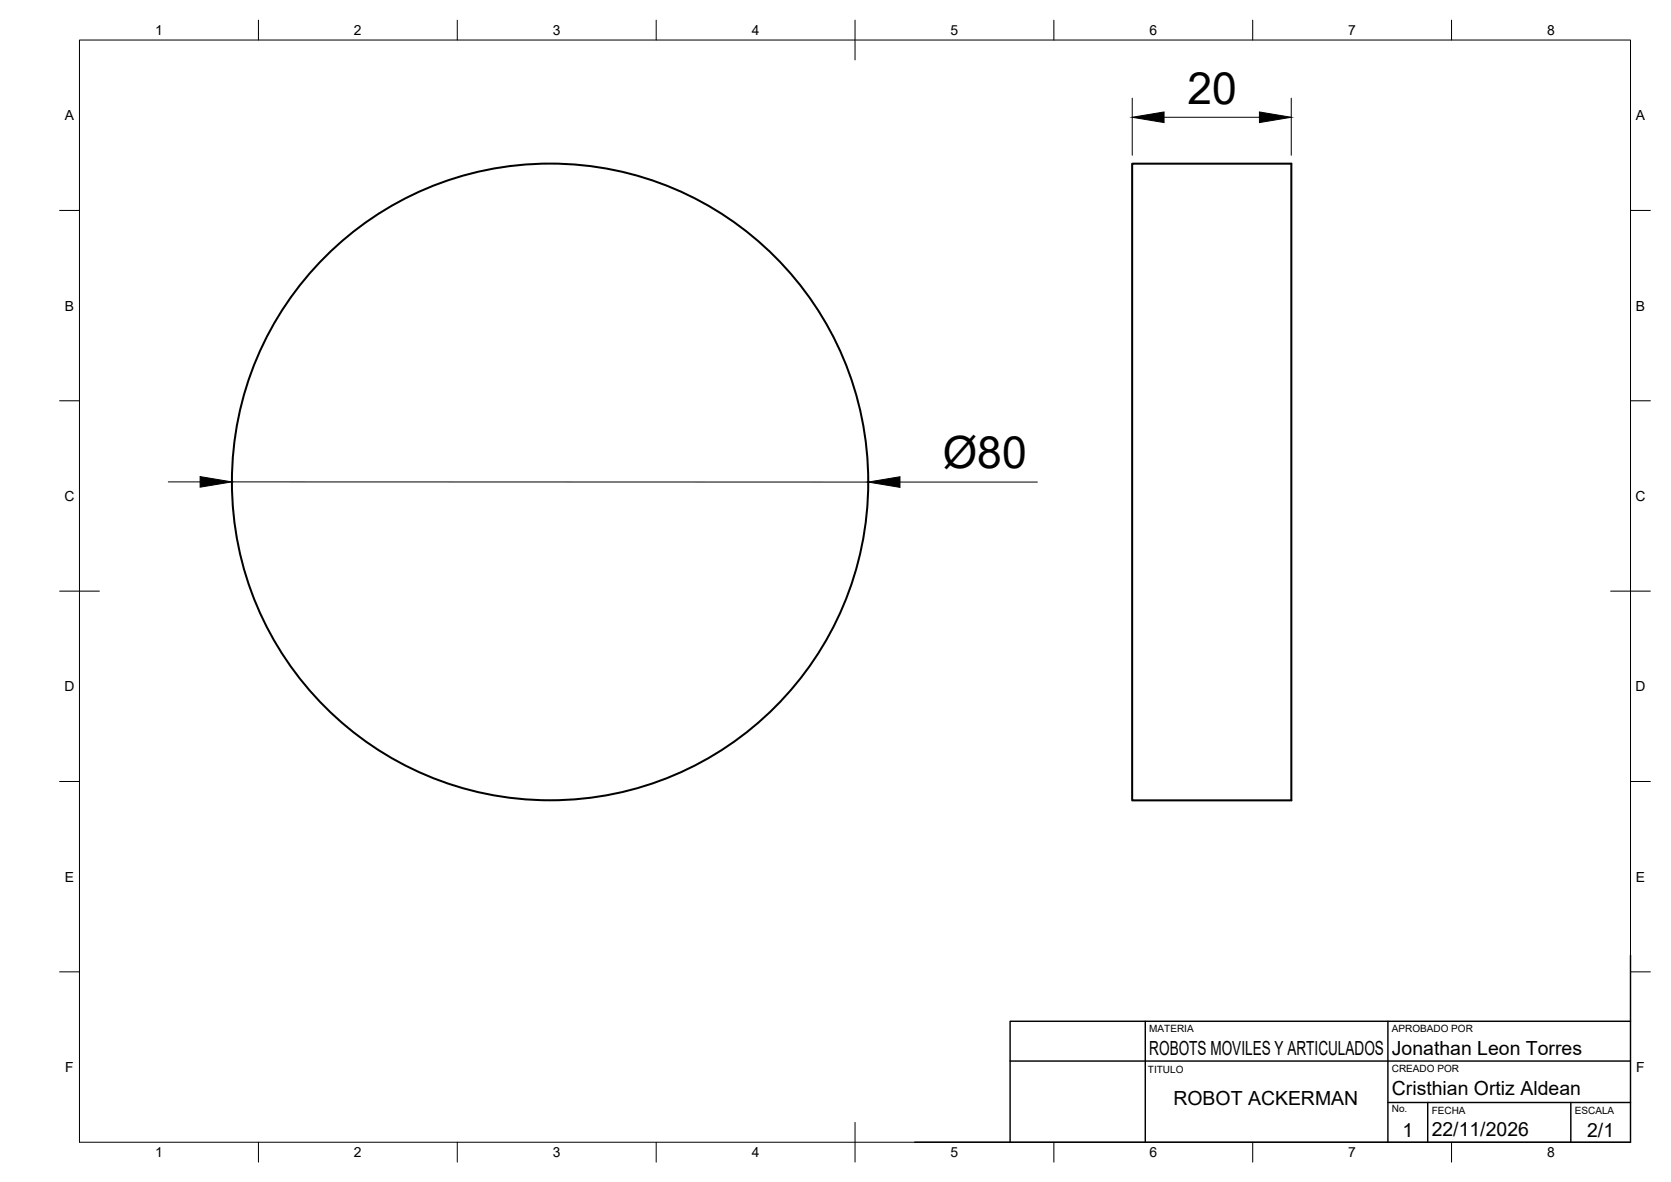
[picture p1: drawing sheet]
<svg xmlns="http://www.w3.org/2000/svg" width="420mm" height="297mm" viewBox="0 0 420 297" stroke-linecap="round" stroke-linejoin="round" font-family="sans-serif">
<!-- layer: Visible -->
<g fill="none" stroke="#000" stroke-width=".51">
<path d="M284.7 41.1h40v160h-40z"/>
<circle cx="138.3" cy="121.1" r="80"/>
</g>
<!-- layer: BORDER -->
<g fill="none" stroke="#000" stroke-width=".25">
<path d="M20 10.1h390v276.9h-390zM65 5.1v5M115 5.1v5M165 5.1v5M215 5.1v10M265 5.1v5M315 5.1v5M365 5.1v5M15 52.9h5M410 52.9h5M15 100.7h5M410 100.7h5"/>
<path d="M15 148.6h10M405 148.6h10M15 196.4h5M410 196.4h5M15 244.2h5M410 244.2h5M65 287v5M115 287v5M165 287v5M215 282.1v9.9M265 287v5M315 287v5"/>
<path d="M365 287v5"/>
</g>
<!-- layer: TITLEBLOCK -->
<path d="M288 256.7v30.3M349 256.7v30.3M410 256.7h-156v30.3M410 240.1v46.9h-180M254 266.6h156M349 277.1h61M359 277.1v9.9M395 277.1v9.9" fill="none" stroke="#000" stroke-width=".36"/>
<!-- layer: FD_Dimensions -->
<path d="M284.7 24.7v14.3M292.7 29.5h24M324.7 24.7v14.3M42.3 121.1h8M58.3 121.1h160M226.3 121.1h34.5" fill="none" stroke="#000" stroke-width=".25"/>
<path d="M284.7 29.5l8-1.4v2.7zM316.7 28.1l8 1.4-8 1.3zM50.3 119.8l8 1.3-8 1.3zM218.3 121.1l8-1.3v2.7z" fill="#000" stroke="#000" stroke-width=".25"/>
<g font-size="11.2">
<text x="298.6" y="26.1">20</text>
<text x="237" y="117.6">Ø80</text>
</g>
<g font-size="4.9">
<text x="289" y="265.2">ROBOTS MOVILES Y ARTICULADOS</text>
<text x="350" y="265.2">Jonathan Leon Torres</text>
<text x="350" y="275.2">Cristhian Ortiz Aldean</text>
<text x="295.1" y="277.7">ROBOT ACKERMAN</text>
<text x="352.6" y="285.7">1</text>
<text x="360" y="285.5">22/11/2026</text>
<text x="399.1" y="285.7">2/1</text>
</g>
<g font-size="3.5">
<text x="39" y="8.8">1</text>
<text x="89" y="8.8">2</text>
<text x="139" y="8.8">3</text>
<text x="189" y="8.8">4</text>
<text x="239" y="8.8">5</text>
<text x="289" y="8.8">6</text>
<text x="339" y="8.8">7</text>
<text x="389" y="8.8">8</text>
<text x="16.3" y="30.2">A</text>
<text x="411.3" y="30.2">A</text>
<text x="16.3" y="78">B</text>
<text x="411.3" y="78">B</text>
<text x="16.2" y="125.9">C</text>
<text x="411.2" y="125.9">C</text>
<text x="16.2" y="173.7">D</text>
<text x="411.2" y="173.7">D</text>
<text x="16.3" y="221.6">E</text>
<text x="411.3" y="221.6">E</text>
<text x="16.4" y="269.4">F</text>
<text x="411.4" y="269.4">F</text>
<text x="39" y="290.8">1</text>
<text x="89" y="290.8">2</text>
<text x="139" y="290.8">3</text>
<text x="189" y="290.8">4</text>
<text x="239" y="290.8">5</text>
<text x="289" y="290.8">6</text>
<text x="339" y="290.8">7</text>
<text x="389" y="290.8">8</text>
</g>
<g font-size="2.5">
<text x="289" y="259.4">MATERIA</text>
<text x="350" y="259.4">APROBADO POR</text>
<text x="288.6" y="269.8">TITULO</text>
<text x="350" y="269.5">CREADO POR</text>
<text x="350" y="279.4">No.</text>
<text x="360" y="279.9">FECHA</text>
<text x="396" y="279.9">ESCALA</text>
</g>
</svg>
